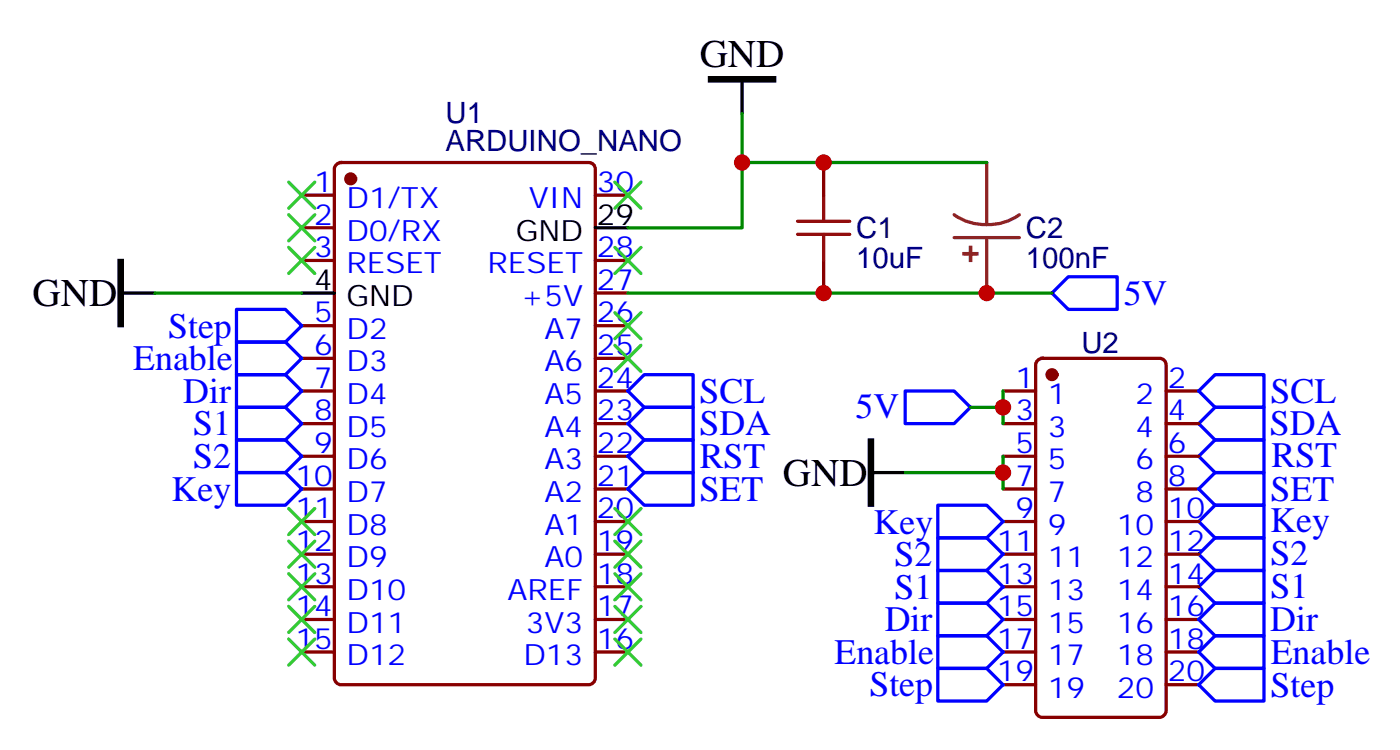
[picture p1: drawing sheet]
<svg xmlns="http://www.w3.org/2000/svg" width="151mm" height="81mm" viewBox="0 0 151 81" stroke-linecap="round" stroke-linejoin="round" font-family="sans-serif">
<g fill="none" stroke="#870000" stroke-width=".35">
<path d="M36.4 17.8l.5-.2h26.8a.71 .71 0 0 1 .7 .7v55a.76 .76 0 0 1-.7 .7h-26.8a.76 .76 0 0 1-.7-.7v-55zM89.1 17.6v3.5M32.6 21.1h3.6M32.6 24.6h3.6M32.6 28.2h3.6M32.6 35.2h3.6M32.6 38.7h3.6M64.4 21.1h3.5M64.4 28.2h3.5M64.4 35.2h3.5M64.4 38.7h3.5M64.4 31.7h3.5"/>
<path d="M89.1 28.2v3.5M112.2 38.9l.5-.2h12.7a.71 .71 0 0 1 .7 .7v37.4a.76 .76 0 0 1-.7 .7h-12.7a.76 .76 0 0 1-.7-.7v-37.4zM32.6 42.3h3.6M32.6 45.8h3.6M32.6 49.3h3.6M32.6 52.8h3.6M32.6 56.4h3.6M32.6 59.9h3.6M64.4 42.3h3.5M64.4 45.8h3.5M64.4 49.3h3.5M64.4 52.8h3.5"/>
<path d="M64.4 56.4h3.5M64.4 59.9h3.5M108.5 42.3h3.5M108.5 45.8h3.5M108.5 49.3h3.5M108.5 52.8h3.5M108.5 56.4h3.5M108.5 59.9h3.5M126.1 42.3h3.5M126.1 45.8h3.5M126.1 49.3h3.5M126.1 52.8h3.5"/>
<path d="M126.1 56.4h3.5M126.1 59.9h3.5M32.6 63.4h3.6M32.6 67h3.6M32.6 70.5h3.6M64.4 63.4h3.5M64.4 67h3.5M64.4 70.5h3.5M108.5 63.4h3.5M108.5 67h3.5M108.5 70.5h3.5M108.5 74h3.5"/>
<path d="M126.1 63.4h3.5M126.1 67h3.5M126.1 70.5h3.5M126.1 74h3.5"/>
</g>
<g fill="#870000" stroke="#870000" stroke-width=".35">
<circle cx="37.9" cy="19.3" r=".53"/>
<circle cx="113.8" cy="40.5" r=".53"/>
</g>
<path d="M80.3 8.7v3.6M13.2 31.7h3.6M32.6 31.7h3.6M64.4 24.6h3.5M94.4 51.1h3.5" fill="none" stroke="#000" stroke-width=".35"/>
<g fill="none" stroke="#00f" stroke-width=".35">
<path d="M25.6 37h5.3l1.7 1.7-1.7 1.8h-5.3zM25.6 33.4h5.3l1.7 1.8-1.7 1.8h-5.3zM115.5 29.9h5.3v3.5h-5.3l-1.7-1.7zM25.6 40.5h5.3l1.7 1.8-1.7 1.7h-5.3zM25.6 44h5.3l1.7 1.8-1.7 1.8h-5.3zM25.6 51.1h5.3l1.7 1.7-1.7 1.8h-5.3zM25.6 47.6h5.3l1.7 1.7-1.7 1.8h-5.3zM67.9 45.8l1.8-1.8h5.3v3.6h-5.3zM67.9 52.8l1.8-1.7h5.3v3.5h-5.3zM67.9 49.3l1.8-1.7h5.3v3.5h-5.3zM69.7 40.5h5.3v3.5h-5.3l-1.8-1.7zM97.9 42.3h5.3l1.8 1.7-1.8 1.8h-5.3z"/>
<path d="M101.4 58.1h5.3l1.8 1.8-1.8 1.8h-5.3zM101.4 54.6h5.3l1.8 1.8-1.8 1.7h-5.3zM129.6 59.9l1.8-1.8h5.3v3.6h-5.3zM129.6 56.4l1.8-1.8h5.3v3.5h-5.3zM129.6 49.3l1.8-1.7h5.3v3.5h-5.3zM129.6 42.3l1.8-1.8h5.3v3.5h-5.3zM129.6 52.8l1.8-1.7h5.3v3.5h-5.3zM131.4 44h5.3v3.6h-5.3l-1.8-1.8zM101.4 72.2h5.3l1.8 1.8-1.8 1.8h-5.3zM101.4 68.7h5.3l1.8 1.8-1.8 1.7h-5.3zM101.4 65.2h5.3l1.8 1.8-1.8 1.7h-5.3zM101.4 61.7h5.3l1.8 1.7-1.8 1.8h-5.3z"/>
<path d="M129.6 63.4l1.8-1.7h5.3v3.5h-5.3zM129.6 67l1.8-1.8h5.3v3.5h-5.3zM129.6 70.5l1.8-1.8h5.3v3.5h-5.3zM129.6 74l1.8-1.8h5.3v3.6h-5.3z"/>
</g>
<g fill="none" stroke="#3c3" stroke-width=".35">
<path d="M31.2 19.7l2.8 2.8M34 19.7l-2.8 2.8M66.5 19.7l2.8 2.8M69.3 19.7l-2.8 2.8M31.2 23.2l2.8 2.8M31.2 26.7l2.8 2.9M34 23.2l-2.8 2.8M34 26.7l-2.8 2.9M66.5 37.3l2.8 2.8M66.5 26.7l2.8 2.9M66.5 33.8l2.8 2.8M69.3 26.7l-2.8 2.9"/>
<path d="M69.3 37.3l-2.8 2.8M69.3 33.8l-2.8 2.8M31.2 55l2.8 2.8M31.2 58.5l2.8 2.8M34 55l-2.8 2.8M34 58.5l-2.8 2.8M66.5 58.5l2.8 2.8M66.5 55l2.8 2.8M69.3 58.5l-2.8 2.8M69.3 55l-2.8 2.8M31.2 62l2.8 2.8M31.2 65.5l2.8 2.9"/>
<path d="M31.2 69.1l2.8 2.8M34 62l-2.8 2.8M34 65.5l-2.8 2.9M34 69.1l-2.8 2.8M66.5 69.1l2.8 2.8M66.5 65.5l2.8 2.9M66.5 62l2.8 2.8M69.3 69.1l-2.8 2.8M69.3 65.5l-2.8 2.9M69.3 62l-2.8 2.8"/>
</g>
<path d="M80.3 12.3v12.3h-12.4M80.3 17.6h26.4M16.8 31.7h15.8M67.9 31.7h45.9M97.9 51.1h10.6M105 44h3.5v1.8M108.5 42.3v1.7M108.5 49.3v3.5" fill="none" stroke="#008700" stroke-width=".35"/>
<path d="M76.7 8.4h7.1v.3h-7.1zM12.9 28.2h.3v7h-.3zM94 47.6h.4v7h-.4z" fill="#000" stroke="#000" stroke-width=".35"/>
<path d="M86.3 25.3h5.6M86.3 23.9h5.6M89.1 21.1v2.8M89.1 25.3v2.9" fill="none" stroke="#a10000" stroke-width=".35"/>
<path d="M106.7 17.6v6.7M103.2 23.2a5.8 5.8 0 0 0 3.5 1.1M103.2 25.7h7M106.7 25.7v6M110.2 23.2a5.7 5.7 0 0 1-3.5 1.1" fill="none" stroke="#8c2424" stroke-width=".35"/>
<g fill="#8c2424" stroke="#8c2424" stroke-width=".35">
<path d="M104.2 27.4h1.5z"/>
<path d="M105 26.7v1.5z"/>
</g>
<g fill="#c00">
<circle cx="80.3" cy="17.6" r=".88"/>
<circle cx="106.7" cy="31.7" r=".88"/>
<circle cx="89.1" cy="31.7" r=".88"/>
<circle cx="89.1" cy="17.6" r=".88"/>
<circle cx="108.5" cy="44" r=".88"/>
<circle cx="108.5" cy="51.1" r=".88"/>
</g>
<g font-size="4.2">
<text x="75.7" y="7.3">GND</text>
<text x="3.5" y="33.1">GND</text>
<text x="84.7" y="52.5">GND</text>
</g>
<g font-size="3.9" fill="#00f">
<text x="121.5" y="32.9">5V</text>
<text x="14.4" y="40">Enable</text>
<text x="18.2" y="36.5">Step</text>
<text x="19.8" y="43.5">Dir</text>
<text x="20.9" y="47">S1</text>
<text x="75.6" y="47.1">SDA</text>
<text x="75.7" y="43.5">SCL</text>
<text x="92.5" y="45.2">5V</text>
<text x="137.4" y="47">SDA</text>
<text x="137.4" y="43.6">SCL</text>
<text x="20.9" y="50.6">S2</text>
<text x="75.7" y="50.6">RST</text>
<text x="137.5" y="50.5">RST</text>
<text x="18.6" y="54.1">Key</text>
<text x="75.7" y="54.1">SET</text>
<text x="94.5" y="57.7">Key</text>
<text x="137.4" y="57.6">Key</text>
<text x="137.4" y="54.1">SET</text>
<text x="96.7" y="64.8">S1</text>
<text x="96.7" y="61.2">S2</text>
<text x="137.4" y="64.6">S1</text>
<text x="137.4" y="61.1">S2</text>
<text x="90.2" y="71.8">Enable</text>
<text x="95.7" y="68.3">Dir</text>
<text x="137.4" y="68.2">Dir</text>
<text x="137.4" y="71.7">Enable</text>
<text x="94" y="75.3">Step</text>
<text x="137.4" y="75.3">Step</text>
</g>
<g font-size="3.2" fill="#000080">
<text x="48.2" y="16.3">ARDUINO_NANO</text>
<text x="48.2" y="13.3">U1</text>
<text x="92.6" y="28.9">10uF</text>
<text x="92.6" y="25.8">C1</text>
<text x="110.9" y="28.9">100nF</text>
<text x="110.9" y="25.8">C2</text>
<text x="117" y="38.1">U2</text>
</g>
<g font-size="3.2" fill="#00f">
<text x="34" y="20.7">1</text>
<text x="37.5" y="22.5">D1/TX</text>
<text x="57.2" y="22.5">VIN</text>
<text x="64.6" y="20.7">30</text>
<text x="34" y="24.3">2</text>
<text x="34" y="27.8">3</text>
<text x="37.5" y="26">D0/RX</text>
<text x="37.5" y="29.6">RESET</text>
<text x="52.7" y="29.6">RESET</text>
<text x="64.6" y="27.8">28</text>
<text x="34" y="34.9">5</text>
<text x="56.3" y="33.1">+5V</text>
<text x="64.6" y="34.9">26</text>
<text x="64.6" y="31.3">27</text>
<text x="34" y="38.4">6</text>
<text x="34" y="41.9">7</text>
<text x="37.5" y="36.6">D2</text>
<text x="37.5" y="40.1">D3</text>
<text x="58.9" y="40.1">A6</text>
<text x="58.9" y="36.6">A7</text>
<text x="64.6" y="41.9">24</text>
<text x="64.6" y="38.4">25</text>
<text x="109.8" y="41.9">1</text>
<text x="126.3" y="41.9">2</text>
<text x="34" y="45.4">8</text>
<text x="37.5" y="43.7">D4</text>
<text x="37.5" y="47.2">D5</text>
<text x="58.9" y="47.2">A4</text>
<text x="58.9" y="43.7">A5</text>
<text x="64.6" y="45.4">23</text>
<text x="109.8" y="45.4">3</text>
<text x="113.3" y="43.7">1</text>
<text x="113.3" y="47.2">3</text>
<text x="122.8" y="47.2">4</text>
<text x="122.8" y="43.7">2</text>
<text x="126.3" y="45.4">4</text>
<text x="32" y="52.5">10</text>
<text x="34" y="49">9</text>
<text x="37.5" y="50.7">D6</text>
<text x="58.9" y="50.7">A3</text>
<text x="64.6" y="52.5">21</text>
<text x="64.6" y="49">22</text>
<text x="109.8" y="49">5</text>
<text x="109.8" y="52.5">7</text>
<text x="113.3" y="50.7">5</text>
<text x="122.8" y="50.7">6</text>
<text x="126.3" y="52.5">8</text>
<text x="126.3" y="49">6</text>
<text x="32" y="56">11</text>
<text x="32" y="59.5">12</text>
<text x="37.5" y="54.3">D7</text>
<text x="37.5" y="57.8">D8</text>
<text x="58.9" y="57.8">A1</text>
<text x="58.9" y="54.3">A2</text>
<text x="64.6" y="59.5">19</text>
<text x="64.6" y="56">20</text>
<text x="107.8" y="59.5">11</text>
<text x="109.8" y="56">9</text>
<text x="113.3" y="54.3">7</text>
<text x="113.3" y="57.8">9</text>
<text x="120.8" y="57.8">10</text>
<text x="122.8" y="54.3">8</text>
<text x="126.3" y="59.5">12</text>
<text x="126.3" y="56">10</text>
<text x="32" y="63.1">13</text>
<text x="37.5" y="61.3">D9</text>
<text x="37.5" y="64.8">D10</text>
<text x="54.9" y="64.8">AREF</text>
<text x="58.9" y="61.3">A0</text>
<text x="64.6" y="63.1">18</text>
<text x="107.8" y="63.1">13</text>
<text x="113.3" y="61.3">11</text>
<text x="113.3" y="64.8">13</text>
<text x="120.8" y="64.8">14</text>
<text x="120.8" y="61.3">12</text>
<text x="126.3" y="63.1">14</text>
<text x="32" y="66.6">14</text>
<text x="32" y="70.1">15</text>
<text x="37.5" y="68.4">D11</text>
<text x="37.5" y="71.9">D12</text>
<text x="56.6" y="71.9">D13</text>
<text x="56.9" y="68.4">3V3</text>
<text x="64.6" y="70.1">16</text>
<text x="64.6" y="66.6">17</text>
<text x="107.8" y="66.6">15</text>
<text x="107.8" y="70.1">17</text>
<text x="113.3" y="68.4">15</text>
<text x="113.3" y="71.9">17</text>
<text x="120.8" y="71.9">18</text>
<text x="120.8" y="68.4">16</text>
<text x="126.3" y="70.1">18</text>
<text x="126.3" y="66.6">16</text>
<text x="107.8" y="73.7">19</text>
<text x="113.3" y="75.4">19</text>
<text x="120.8" y="75.4">20</text>
<text x="126.3" y="73.7">20</text>
</g>
<g font-size="3.2">
<text x="55.8" y="26">GND</text>
<text x="64.6" y="24.3">29</text>
<text x="34" y="31.3">4</text>
<text x="37.5" y="33.1">GND</text>
</g>
</svg>
